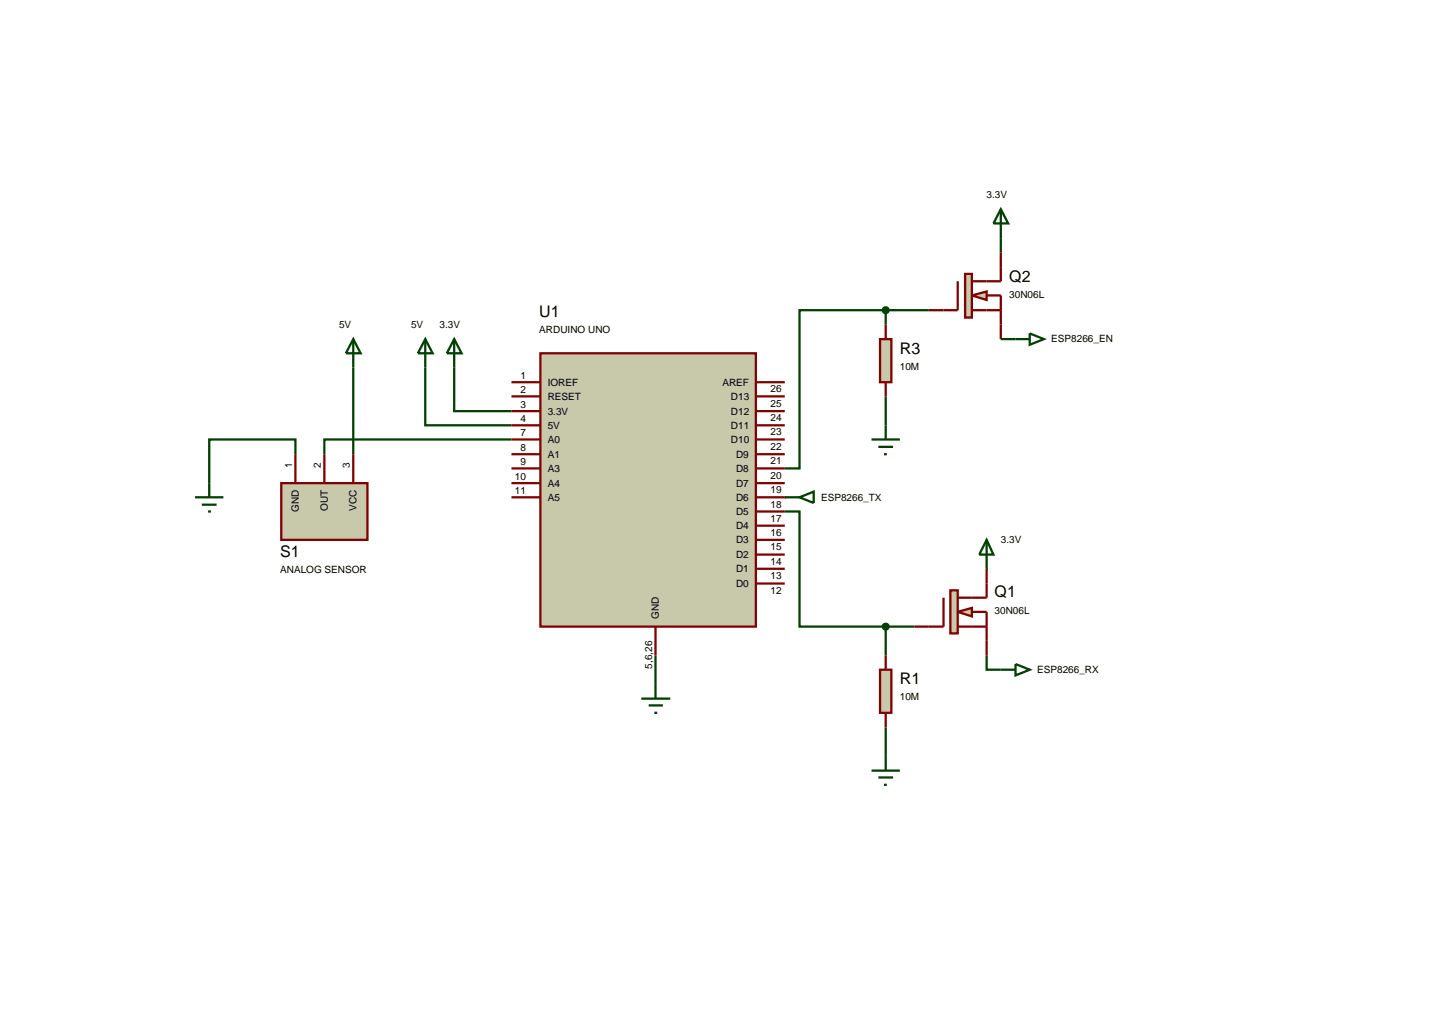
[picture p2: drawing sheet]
<svg xmlns="http://www.w3.org/2000/svg" width="257mm" height="180mm" viewBox="0 0 257 180" stroke-linecap="round" stroke-linejoin="round" font-family="sans-serif">
<g fill="none" stroke="#004000" stroke-width=".4">
<path d="M156.2 54.7h-15.2v27.9h-2.6M156.2 54.7v2.5M156.2 54.7h7.6M176.5 59.8h2.6M176.5 42v2.5M62.3 64.8v15.3M75 64.8v10.2h15.2M80.1 64.8v7.7h10.1M90.2 77.5h-33v2.6M156.2 69.9v5.1M52.1 80.1v-2.6h-15.2v7.7M138.4 90.2h2.6v20.3h15.2"/>
<path d="M115.6 115.6v5M156.2 110.5v5.1M156.2 110.5h5.1M174 115.6v2.5h2.5M156.2 128.3v5"/>
</g>
<path d="M95.3 62.3h38v48.2h-38z" fill="#c8c8aa" stroke="#800000" stroke-width=".4"/>
<g fill="none" stroke="#800000" stroke-width=".4">
<path d="M90.2 67.4h5.1M90.2 72.5h5.1M90.2 77.5h5.1M90.2 69.9h5.1M90.2 75h5.1M133.3 67.4h5.1M133.3 72.5h5.1M133.3 77.5h5.1M133.3 69.9h5.1M133.3 75h5.1M90.2 80.1h5.1M90.2 82.6h5.1"/>
<path d="M90.2 85.2h5.1M90.2 87.7h5.1M133.3 80.1h5.1M133.3 82.6h5.1M133.3 85.2h5.1M133.3 87.7h5.1M133.3 97.8h5.1M133.3 95.2h5.1M133.3 92.7h5.1M133.3 90.2h5.1M115.6 110.5v5.1M133.3 102.9h5.1"/>
<path d="M133.3 100.3h5.1"/>
</g>
<g fill="#c8c8aa" stroke="#800000" stroke-width=".4">
<path d="M168.9 107.9l2.5-.7v1.5z"/>
<path d="M167.6 104.1h1.3v7.6h-1.3z"/>
</g>
<path d="M166.4 105.4v5.1h-5.1M168.9 110.5h5.1M171.4 107.9h2.6v7.7M174 100.3v5.1h-5.1" fill="none" stroke="#800000" stroke-width=".4"/>
<path d="M155.2 118.1h2v7.6h-2z" fill="#c8c8aa" stroke="#800000" stroke-width=".4"/>
<path d="M156.2 115.6v2.5M156.2 125.7v2.6" fill="none" stroke="#800000" stroke-width=".4"/>
<path d="M153.7 135.9h5M154.9 137.1h2.6M155.9 138.4h.5M156.2 133.3v2.6" fill="none" stroke="#004000" stroke-width=".4"/>
<g fill="#c8c8aa" stroke="#800000" stroke-width=".4">
<path d="M171.4 52.1l2.6-.7v1.5z"/>
<path d="M170.2 48.3h1.2v7.7h-1.2z"/>
</g>
<path d="M168.9 49.6v5.1h-5.1M171.4 54.7h5.1M174 52.1h2.5v7.7M176.5 44.5v5.1h-5.1" fill="none" stroke="#800000" stroke-width=".4"/>
<path d="M153.7 77.5h5M154.9 78.8h2.6M156.2 75v2.5M155.9 80.1h.5" fill="none" stroke="#004000" stroke-width=".4"/>
<path d="M155.2 59.8h2v7.6h-2z" fill="#c8c8aa" stroke="#800000" stroke-width=".4"/>
<path d="M156.2 57.2v2.6M156.2 67.4v2.5" fill="none" stroke="#800000" stroke-width=".4"/>
<path d="M75 59.8l1.3 2.5h-2.6zM75 59.8v5M80.1 59.8l1.3 2.5h-2.6zM80.1 59.8v5M138.4 87.7h2.6M141 87.7l2.5-1v2zM174 95.2l1.2 2.6h-2.5zM174 95.2v5.1M176.5 118.1h2.6M179.1 117.1l2.5 1-2.5 1z" fill="none" stroke="#004000" stroke-width=".4"/>
<path d="M155.8 54.4l.4-.2-.5 .5zM156.2 54.2l.3 .1 .2 .4zM156.7 54.7l-.1 .3-.4 .2zM155.7 54.7l.5 .5-.3-.1z" fill="#004000" stroke="#004000" stroke-width=".4"/>
<path d="M155.7 54.7l.5-.5 .5 .5-.5 .5z" fill="#004000"/>
<path d="M176.5 36.9l1.3 2.5h-2.6zM176.5 36.9v5.1M179.1 59.8h2.5M181.6 58.8l2.5 1-2.5 1z" fill="none" stroke="#004000" stroke-width=".4"/>
<path d="M155.8 110.2l.4-.2-.5 .5zM156.2 110l.3 .1 .2 .4zM156.7 110.5l-.1 .3-.4 .2zM155.7 110.5l.5 .5-.3-.1z" fill="#004000" stroke="#004000" stroke-width=".4"/>
<path d="M155.7 110.5l.5-.5 .5 .5-.5 .5z" fill="#004000"/>
<path d="M113.1 123.2h5.1M114.4 124.4h2.5M115.4 125.7h.5M115.6 120.6v2.6" fill="none" stroke="#004000" stroke-width=".4"/>
<path d="M49.6 85.2h15.2v10h-15.2z" fill="#c8c8aa" stroke="#800000" stroke-width=".4"/>
<path d="M52.1 80.1v5.1M57.2 80.1v5.1M62.3 80.1v5.1" fill="none" stroke="#800000" stroke-width=".4"/>
<path d="M62.3 59.8l1.3 2.5h-2.6zM62.3 59.8v5M34.4 87.7h5M35.6 89h2.6M36.7 90.2h.5M36.9 85.2v2.5" fill="none" stroke="#004000" stroke-width=".4"/>
<g font-size="2.8">
<text x="178" y="49.7">Q2</text>
<text x="95.1" y="56">U1</text>
<text x="158.7" y="62.4">R3</text>
<text x="49.4" y="98.2">S1</text>
<text x="175.4" y="105.4">Q1</text>
<text x="158.7" y="120.7">R1</text>
</g>
<g font-size="1.8">
<text x="174" y="35">3.3V</text>
<text x="178" y="52.5">30N06L</text>
<text x="59.8" y="57.8">5V</text>
<text x="72.5" y="57.8">5V</text>
<text x="77.5" y="57.8">3.3V</text>
<text x="95.1" y="58.8">ARDUINO UNO</text>
<text x="158.7" y="65.2">10M</text>
<text x="185.4" y="60.4">ESP8266_EN</text>
<text x="91.8" y="66.8">1</text>
<text x="91.8" y="71.9">3</text>
<text x="91.8" y="69.3">2</text>
<text x="96.6" y="68">IOREF</text>
<text x="96.6" y="70.5">RESET</text>
<text x="127.4" y="68">AREF</text>
<text x="128.9" y="70.5">D13</text>
<text x="135.9" y="71.7">25</text>
<text x="135.9" y="69.2">26</text>
<text x="91.8" y="76.9">7</text>
<text x="91.8" y="74.4">4</text>
<text x="96.6" y="73.1">3.3V</text>
<text x="96.6" y="75.6">5V</text>
<text x="128.9" y="75.6">D11</text>
<text x="128.9" y="73.1">D12</text>
<text x="135.9" y="76.8">23</text>
<text x="135.9" y="74.3">24</text>
<text x="51.5" y="82.6" transform="rotate(-90 51.5 82.6)">1</text>
<text x="56.6" y="82.6" transform="rotate(-90 56.6 82.6)">2</text>
<text x="61.7" y="82.6" transform="rotate(-90 61.7 82.6)">3</text>
<text x="91.8" y="79.5">8</text>
<text x="91.8" y="82">9</text>
<text x="96.6" y="78.1">A0</text>
<text x="96.6" y="80.7">A1</text>
<text x="96.6" y="83.2">A3</text>
<text x="128.9" y="78.1">D10</text>
<text x="129.8" y="83.2">D8</text>
<text x="129.8" y="80.7">D9</text>
<text x="135.9" y="81.9">21</text>
<text x="135.9" y="79.3">22</text>
<text x="90.8" y="84.6">10</text>
<text x="90.8" y="87.1">11</text>
<text x="96.6" y="85.8">A4</text>
<text x="96.6" y="88.3">A5</text>
<text x="129.8" y="88.3">D6</text>
<text x="129.8" y="85.8">D7</text>
<text x="135.9" y="89.5">18</text>
<text x="135.9" y="87">19</text>
<text x="135.9" y="84.4">20</text>
<text x="144.8" y="88.3">ESP8266_TX</text>
<text x="52.7" y="90.3" transform="rotate(-90 52.7 90.3)">GND</text>
<text x="57.8" y="90.1" transform="rotate(-90 57.8 90.1)">OUT</text>
<text x="62.9" y="90.1" transform="rotate(-90 62.9 90.1)">VCC</text>
<text x="129.8" y="95.8">D3</text>
<text x="129.8" y="93.3">D4</text>
<text x="129.8" y="90.8">D5</text>
<text x="135.9" y="94.5">16</text>
<text x="135.9" y="92">17</text>
<text x="176.5" y="95.8">3.3V</text>
<text x="49.4" y="101">ANALOG SENSOR</text>
<text x="129.8" y="100.9">D1</text>
<text x="129.8" y="98.4">D2</text>
<text x="135.9" y="99.6">14</text>
<text x="135.9" y="97">15</text>
<text x="129.8" y="103.5">D0</text>
<text x="135.9" y="104.7">12</text>
<text x="135.9" y="102.1">13</text>
<text x="116.2" y="109.2" transform="rotate(-90 116.2 109.2)">GND</text>
<text x="175.4" y="108.3">30N06L</text>
<text x="115" y="117.9" transform="rotate(-90 115 117.9)">5,6,26</text>
<text x="182.9" y="118.7">ESP8266_RX</text>
<text x="158.7" y="123.5">10M</text>
</g>
</svg>
